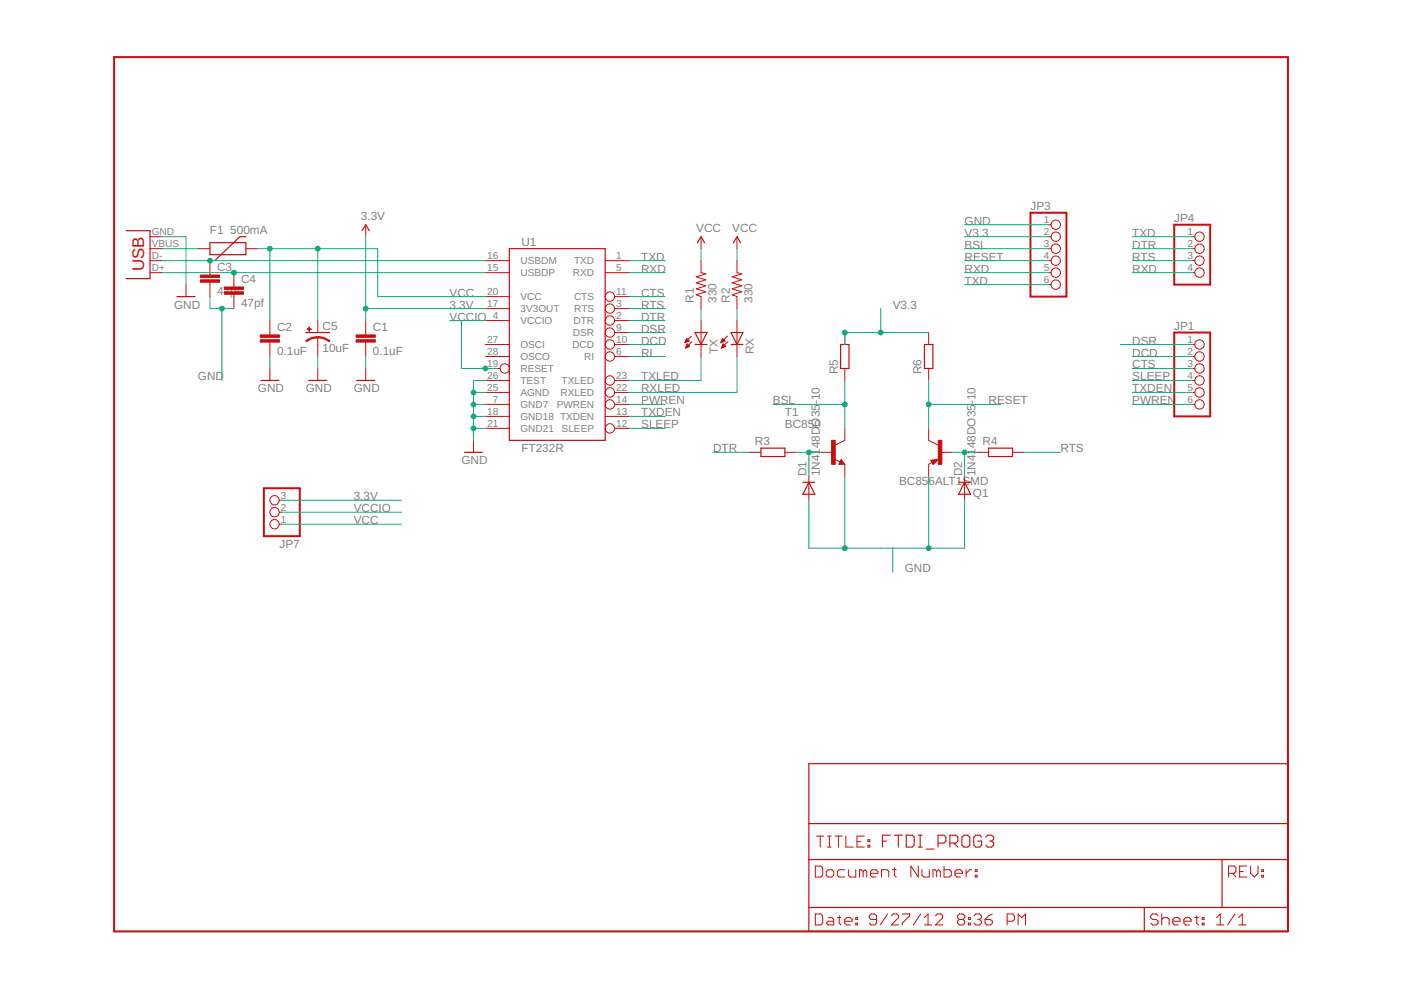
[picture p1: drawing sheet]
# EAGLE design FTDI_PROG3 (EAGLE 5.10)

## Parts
C1  0.1uF  CAP1206  [1206]
C2  0.1uF  CAP1206  [1206]
C3  47pf  C-EU025-024X044  [C025-024X044]
C4  47pf  C-EU025-025X050  [C025-025X050]
C5  10uF  CAP_POLPTH1  [CPOL-RADIAL-100UF-25V]
D1  1N4148DO35-10  [DO35-10]
D2  1N4148DO35-10  [DO35-10]
F1  500mA  PTCSMD  [PTC-1206]
JP1  PINHD-1X6  [1X06]
JP3  PINHD-1X6  [1X06]
JP4  PINHD-1X4  [1X04]
JP7  PINHD-1X3  [1X03]
Q1  BC856ALT1SMD  [SOT23-BEC]
R1  330  RESISTOR1206  [1206]
R2  330  RESISTOR1206  [1206]
R3  R-EU_0207/10  [0207/10]
R4  R-EU_0207/10  [0207/10]
R5  R-EU_0207/10  [0207/10]
R6  R-EU_0207/10  [0207/10]
RX  LED1206  [LED-1206]
T1  BC850  [SOT23]
TX  LED1206  [LED-1206]
U1  FT232R  FT232RLSSOP  [SSOP28DB]
X2  USBPTH  [USB-B-PTH]

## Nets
3.3V [power]: C1.1 JP7.3 U1.17(3V3OUT)
BSL: JP3.3 R5.1 T1.3(C)
CTS: JP1.3 U1.11(CTS)
DCD: JP1.2 U1.10(DCD)
DSR: JP1.1 U1.9(DSR)
DTR: JP4.2 R3.1 U1.2(DTR)
GND [power]: C1.2 C2.2 C3.2 C4.2 C5.2(-) D1.A D2.A JP3.1 Q1.E T1.2(E) U1.7(GND7) U1.18(GND18) U1.21(GND21) U1.25(AGND) U1.26(TEST) X2.GND
N$1: R1.1 TX.A
N$2: R2.1 RX.A
N$3: F1.1 X2.VBUS
N$4: D1.C R3.2 T1.1(B)
N$5: D2.C Q1.B R4.1
PWREN: JP1.6 U1.14(PWREN)
RESET: JP3.4 Q1.C R6.1
RI: U1.6(RI)
RTS: JP4.3 R4.2 U1.3(RTS)
RXD: JP3.5 JP4.4 U1.5(RXD)
RXLED: RX.C U1.22(RXLED)
SLEEP: JP1.4 U1.12(SLEEP)
TXD: JP3.6 JP4.1 U1.1(TXD)
TXDEN: JP1.5 U1.13(TXDEN)
TXLED: TX.C U1.23(TXLED)
USB_D+: C4.1 U1.15(USBDP) X2.D+
USB_D-: C3.1 U1.16(USBDM) X2.D-
V3.3: JP3.2 R5.2 R6.2
VCC [power]: C2.1 C5.1(+) F1.2 JP7.1 R1.2 R2.2 U1.20(VCC)
VCCIO: JP7.2 U1.4(VCCIO) U1.19(RESET)
Unconnected: U1.27(OSCI) U1.28(OSCO)
